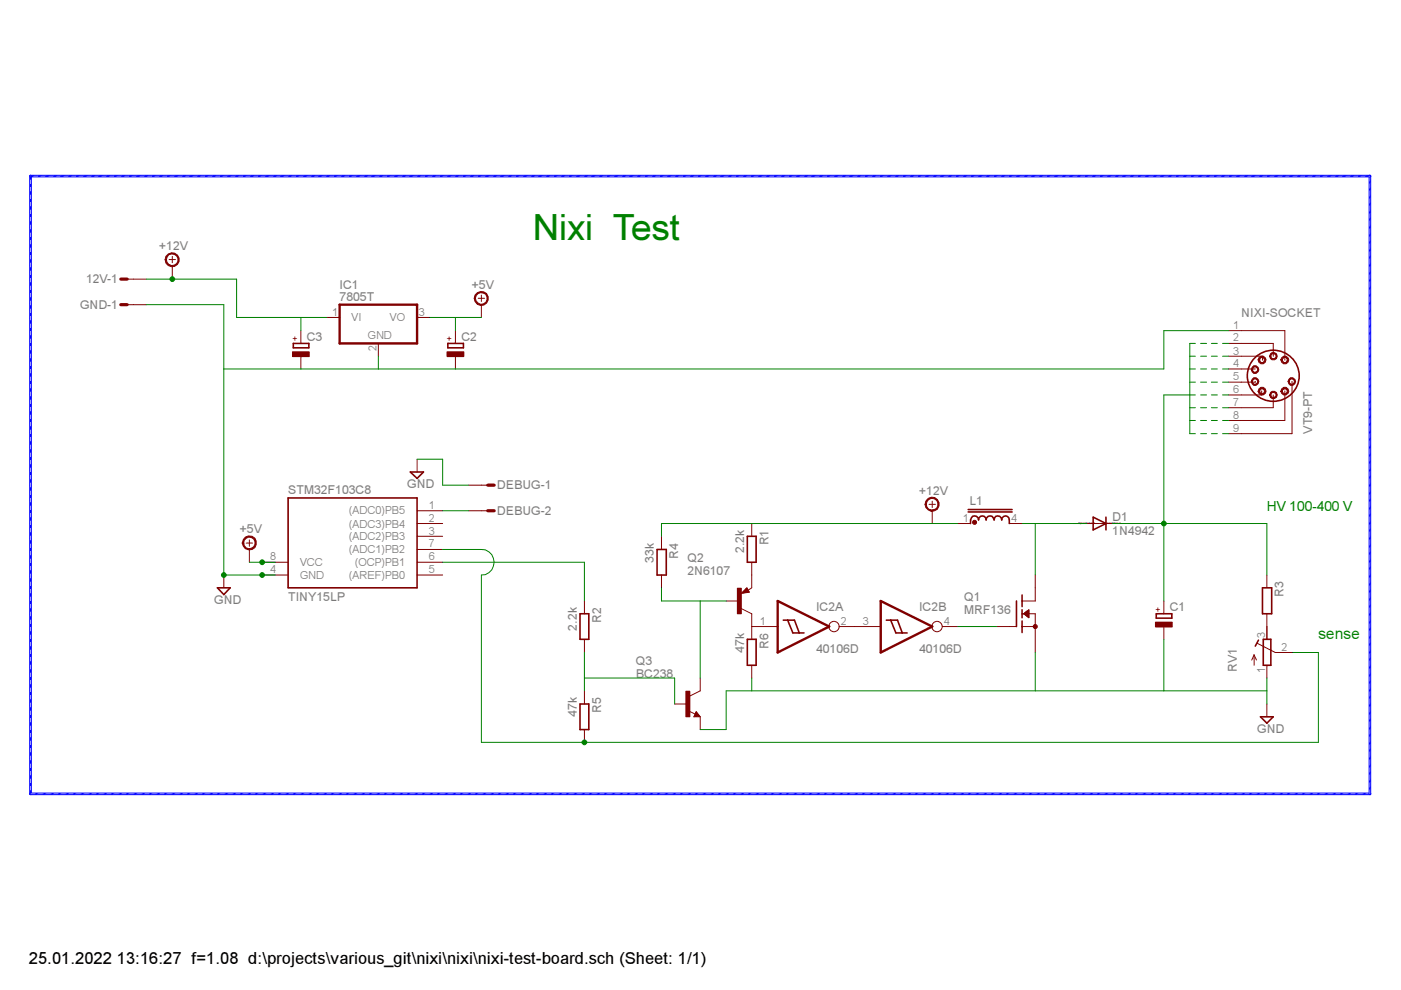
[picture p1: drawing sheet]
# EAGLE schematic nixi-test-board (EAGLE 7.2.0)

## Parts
12V  L02P  [L02P]
C1  CPOL-EU139CLL-2W  [139CLL-2W]
C2  CPOL-EU139CLL-2W  [139CLL-2W]
C3  CPOL-EU139CLL-2W  [139CLL-2W]
D1  1N4942  [DO41-10]
DEBUG  L02P  [L02P]
GND  L02P  [L02P]
IC1  7805T  [TO220H]
IC2  40106D  [SO14]
L1  U15-CHOKE  [U15CHOKE]
NIXI-SOCKET  VT9-PT  [VT9-PT]
Q1  MRF136  [211-07_SMD]
Q2  2N6107  [TO220]
Q3  BC238  [TO92]
R1  2.2k  R-EU_0207/5V  [0207/5V]
R2  2.2k  R-EU_0207/5V  [0207/5V]
R3  R-EU_0207/5V  [0207/5V]
R4  33k  R-EU_0207/5V  [0207/5V]
R5  47k  R-EU_0207/5V  [0207/5V]
R6  47k  R-EU_0207/5V  [0207/5V]
RV1  R-TRIMM4G/J  [RTRIM4G/J]
STM32F103C8  TINY15LP  [DIL08]

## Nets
+5V: C2.+ IC1.3(VO) STM32F103C8.8(VCC)
+12V: 12V.1 C3.+ IC1.1(VI) L1.1 R4.1
GND: C1.- C2.- C3.- DEBUG.1 GND.1 IC1.2(GND) NIXI-SOCKET.1 Q1.1(S) Q1.3(S) Q3.1(E) R6.2 RV1.1(E) STM32F103C8.4(GND)
N$1: DEBUG.2 STM32F103C8.1((ADC0)PB5)
N$2: D1.A L1.4 Q1.4(D)
N$3: IC2.4(B:O) Q1.2(G)
N$4: R3.2 RV1.3(A)
N$5: R5.2 RV1.2(S) STM32F103C8.7((ADC1)PB2)
N$7: R2.1 STM32F103C8.6((OCP)PB1)
N$8: Q3.2(B) R2.2 R5.1
N$9: IC2.2(A:O) IC2.3(B:I)
N$10: Q2.1(B) Q3.3(C) R4.2
N$11: C1.+ D1.C NIXI-SOCKET.2 NIXI-SOCKET.3 NIXI-SOCKET.4 NIXI-SOCKET.5 NIXI-SOCKET.6 NIXI-SOCKET.7 NIXI-SOCKET.8 NIXI-SOCKET.9 R3.1
N$13: Q2.3(E) R1.2
N$14: Q2.2(C) R6.1
N$15: IC2.1(A:I) R6.1
Unconnected: 12V.2 GND.2 IC2.5(C:I) IC2.6(C:O) IC2.8(D:O) IC2.9(D:I) IC2.10(E:O) IC2.11(E:I) IC2.12(F:O) IC2.13(F:I) R1.1 STM32F103C8.2((ADC3)PB4) STM32F103C8.3((ADC2)PB3) STM32F103C8.5((AREF)PB0)

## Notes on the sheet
- Nixi  Test
- HV 100-400 V
- sense

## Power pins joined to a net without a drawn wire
VDD: IC2.14(P:VDD)
VSS: IC2.7(P:VSS)
